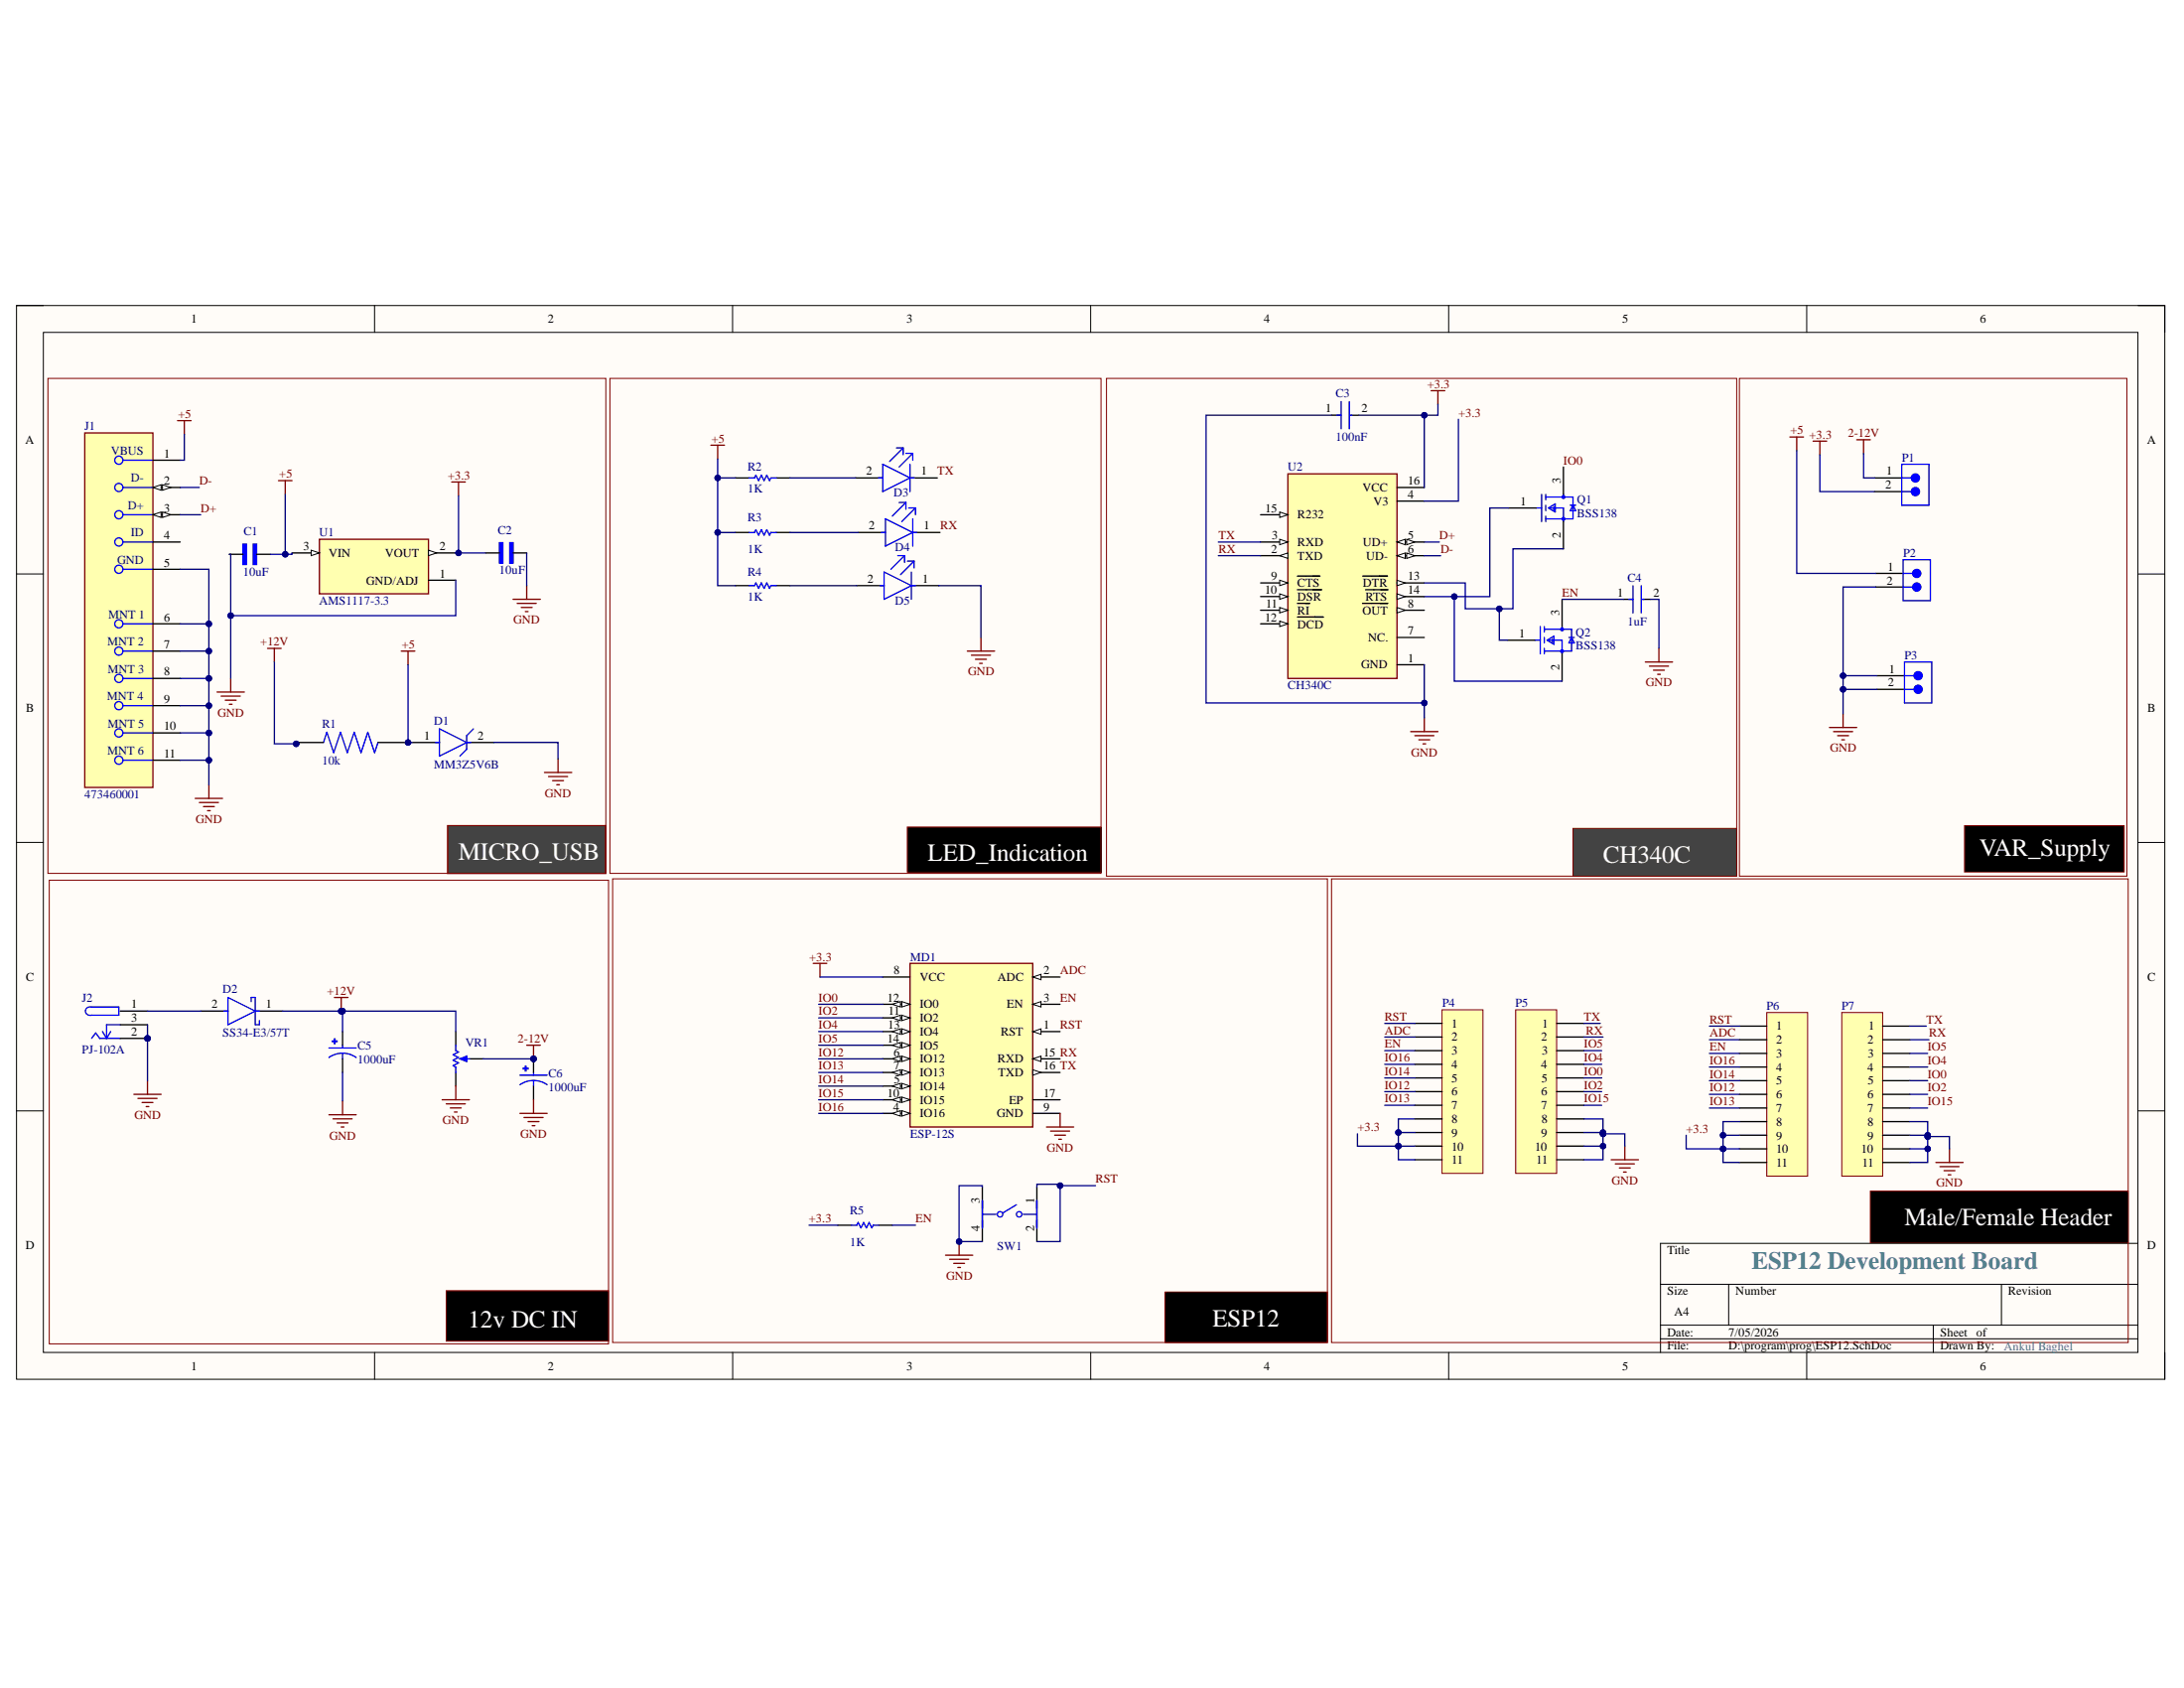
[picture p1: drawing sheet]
# Altium schematic sheet ESP12.SchDoc: *ProgV1.2
size 400 x 200 mm; DrawnBy: *Ankul Baghel; SheetNumber: 1; SheetTotal: 1

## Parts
C1  10uF  [CAPC2012X145N]
C2  10uF  [CAPC2012X145N]
C3  100nF  [FP-CC0805-0_85-MFG]
C4  1uF  [FP-CC0805-0_85-MFG]
C5  1000uF  [CAPPRD500W60D1000H1600]
C6  1000uF  [CAPPRD500W60D1000H1600]
D1  MM3Z5V6B  [FP-MM3Z5V6B-MFG]
D2  SS34-E3/57T  [FP-95402-MFG]
D3  LTST-C190KRKT  [FP-LTST-C190KRKT-MFG]  (value not drawn)
D4  LTST-C190KGKT  [FP-LTST-C190KGKT-MFG]  (value not drawn)
D5  LTST-C190KRKT  [FP-LTST-C190KRKT-MFG]  (value not drawn)
J1  473460001  [FP-473460001-MFG]
J2  PJ-102A  [FP-PJ-102A-MFG]
MD1  ESP-12S  [FP-ESP-12S-MFG]
P1  61300211121  [61300211121]  (value not drawn)
P2  61300211121  [61300211121]  (value not drawn)
P3  61300211121  [61300211121]  (value not drawn)
P4  Header 11  [HDR1X11]  (value not drawn)
P5  Header 11  [HDR1X11]  (value not drawn)
P6  Header 11  [HDR1X11]  (value not drawn)
P7  Header 11  [HDR1X11]  (value not drawn)
Q1  BSS138  [FP-318-08-IPC_B]
Q2  BSS138  [FP-318-08-IPC_B]
R1  10k  [RESC2012X60N]
R2  1K  [RESC2013X60X35ML10T20]
R3  1K  [RESC2013X60X35ML10T20]
R4  1K  [RESC2013X60X35ML10T20]
R5  1K  [RESC2013X60X35ML10T20]
SW1  PTS645SM43SMTR92LFS  [PTS645SM43SMTR92LFS_MFG]  (value not drawn)
U1  AMS1117-3.3  [SOT229P700X180-4N]
U2  CH340C  [SOIC127P600X180-16N]
VR1  3362P-1-103LF  [BOUR-3362P]  (value not drawn)

## Blocks framed on the sheet
MICRO_USB: C1 C2 D1 J1 R1 U1
LED_Indication: D3-D5 R2-R4
CH340C: C3 C4 Q1 Q2 U2
VAR_Supply: P1-P3
ESP12: MD1 R5 SW1
Male/Female Header: P4-P7

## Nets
2-12V: C6.P P1.1 VR1.2(S)
+3.3: C2.1 C3.2 MD1.8(VCC) P1.2 P4.8 P4.9 P4.10 P4.11 P6.8 P6.9 P6.10 P6.11 R5.1 U1.2(VOUT) U2.4(V3) U2.16(VCC)
+5: C1.2 D1.1(A) J1.1(VBUS) P2.1 R1.2 R2.1 R3.1 R4.1 U1.3(VIN)
+12V: C5.P D2.1(C) R1.1 VR1.3(CW)
GND: C1.1 C2.2 C3.1 C4.2 C5.N C6.N D1.2(C) D5.1(C) J1.5(GND) J1.6(MNT_1) J1.7(MNT_2) J1.8(MNT_3) J1.9(MNT_4) J1.10(MNT_5) J1.11(MNT_6) J2.2 J2.3 MD1.9(GND) P2.2 P3.1 P3.2 P5.8 P5.9 P5.10 P5.11 P7.8 P7.9 P7.10 P7.11 SW1.3 SW1.4 U1.1(GND/ADJ) U2.1(GND) VR1.1(CCW)
ADC: MD1.2(ADC) P4.2 P6.2
D+: J1.3(D+) U2.5(UD+)
D-: J1.2(D-) U2.6(UD-)
EN: C4.1 MD1.3(EN) P4.3 P6.3 Q2.3(D) R5.2
IO0: MD1.12(IO0) P5.5 P7.5 Q1.3(D)
IO2: MD1.11(IO2) P5.6 P7.6
IO4: MD1.13(IO4) P5.4 P7.4
IO5: MD1.14(IO5) P5.3 P7.3
IO12: MD1.6(IO12) P4.6 P6.6
IO13: MD1.7(IO13) P4.7 P6.7
IO14: MD1.5(IO14) P4.5 P6.5
IO15: MD1.10(IO15) P5.7 P7.7
IO16: MD1.4(IO16) P4.4 P6.4
RST: MD1.1(RST) P4.1 P6.1 SW1.1 SW1.2
RX: D4.1(C) MD1.15(RXD) P5.2 P7.2 U2.2(TXD)
TX: D3.1(C) MD1.16(TXD) P5.1 P7.1 U2.3(RXD)
NetD2_2: D2.2(A) J2.1
NetD3_2: D3.2(A) R2.2
NetD4_2: D4.2(A) R3.2
NetD5_2: D5.2(A) R4.2
NetQ1_1: Q1.1(G) Q2.2(S) U2.14(~{RTS})
NetQ1_2: Q1.2(S) Q2.1(G) U2.13(~{DTR})

Not connected (* = marked no-connect by the designer): J1 4(ID); MD1 17(EP); U2 7(NC.) 8(~{OUT}) 9(~{CTS}) 10(~{DSR}) 11(~{RI}) 12(~{DCD}) 15(R232)

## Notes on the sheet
- 12v DC IN
